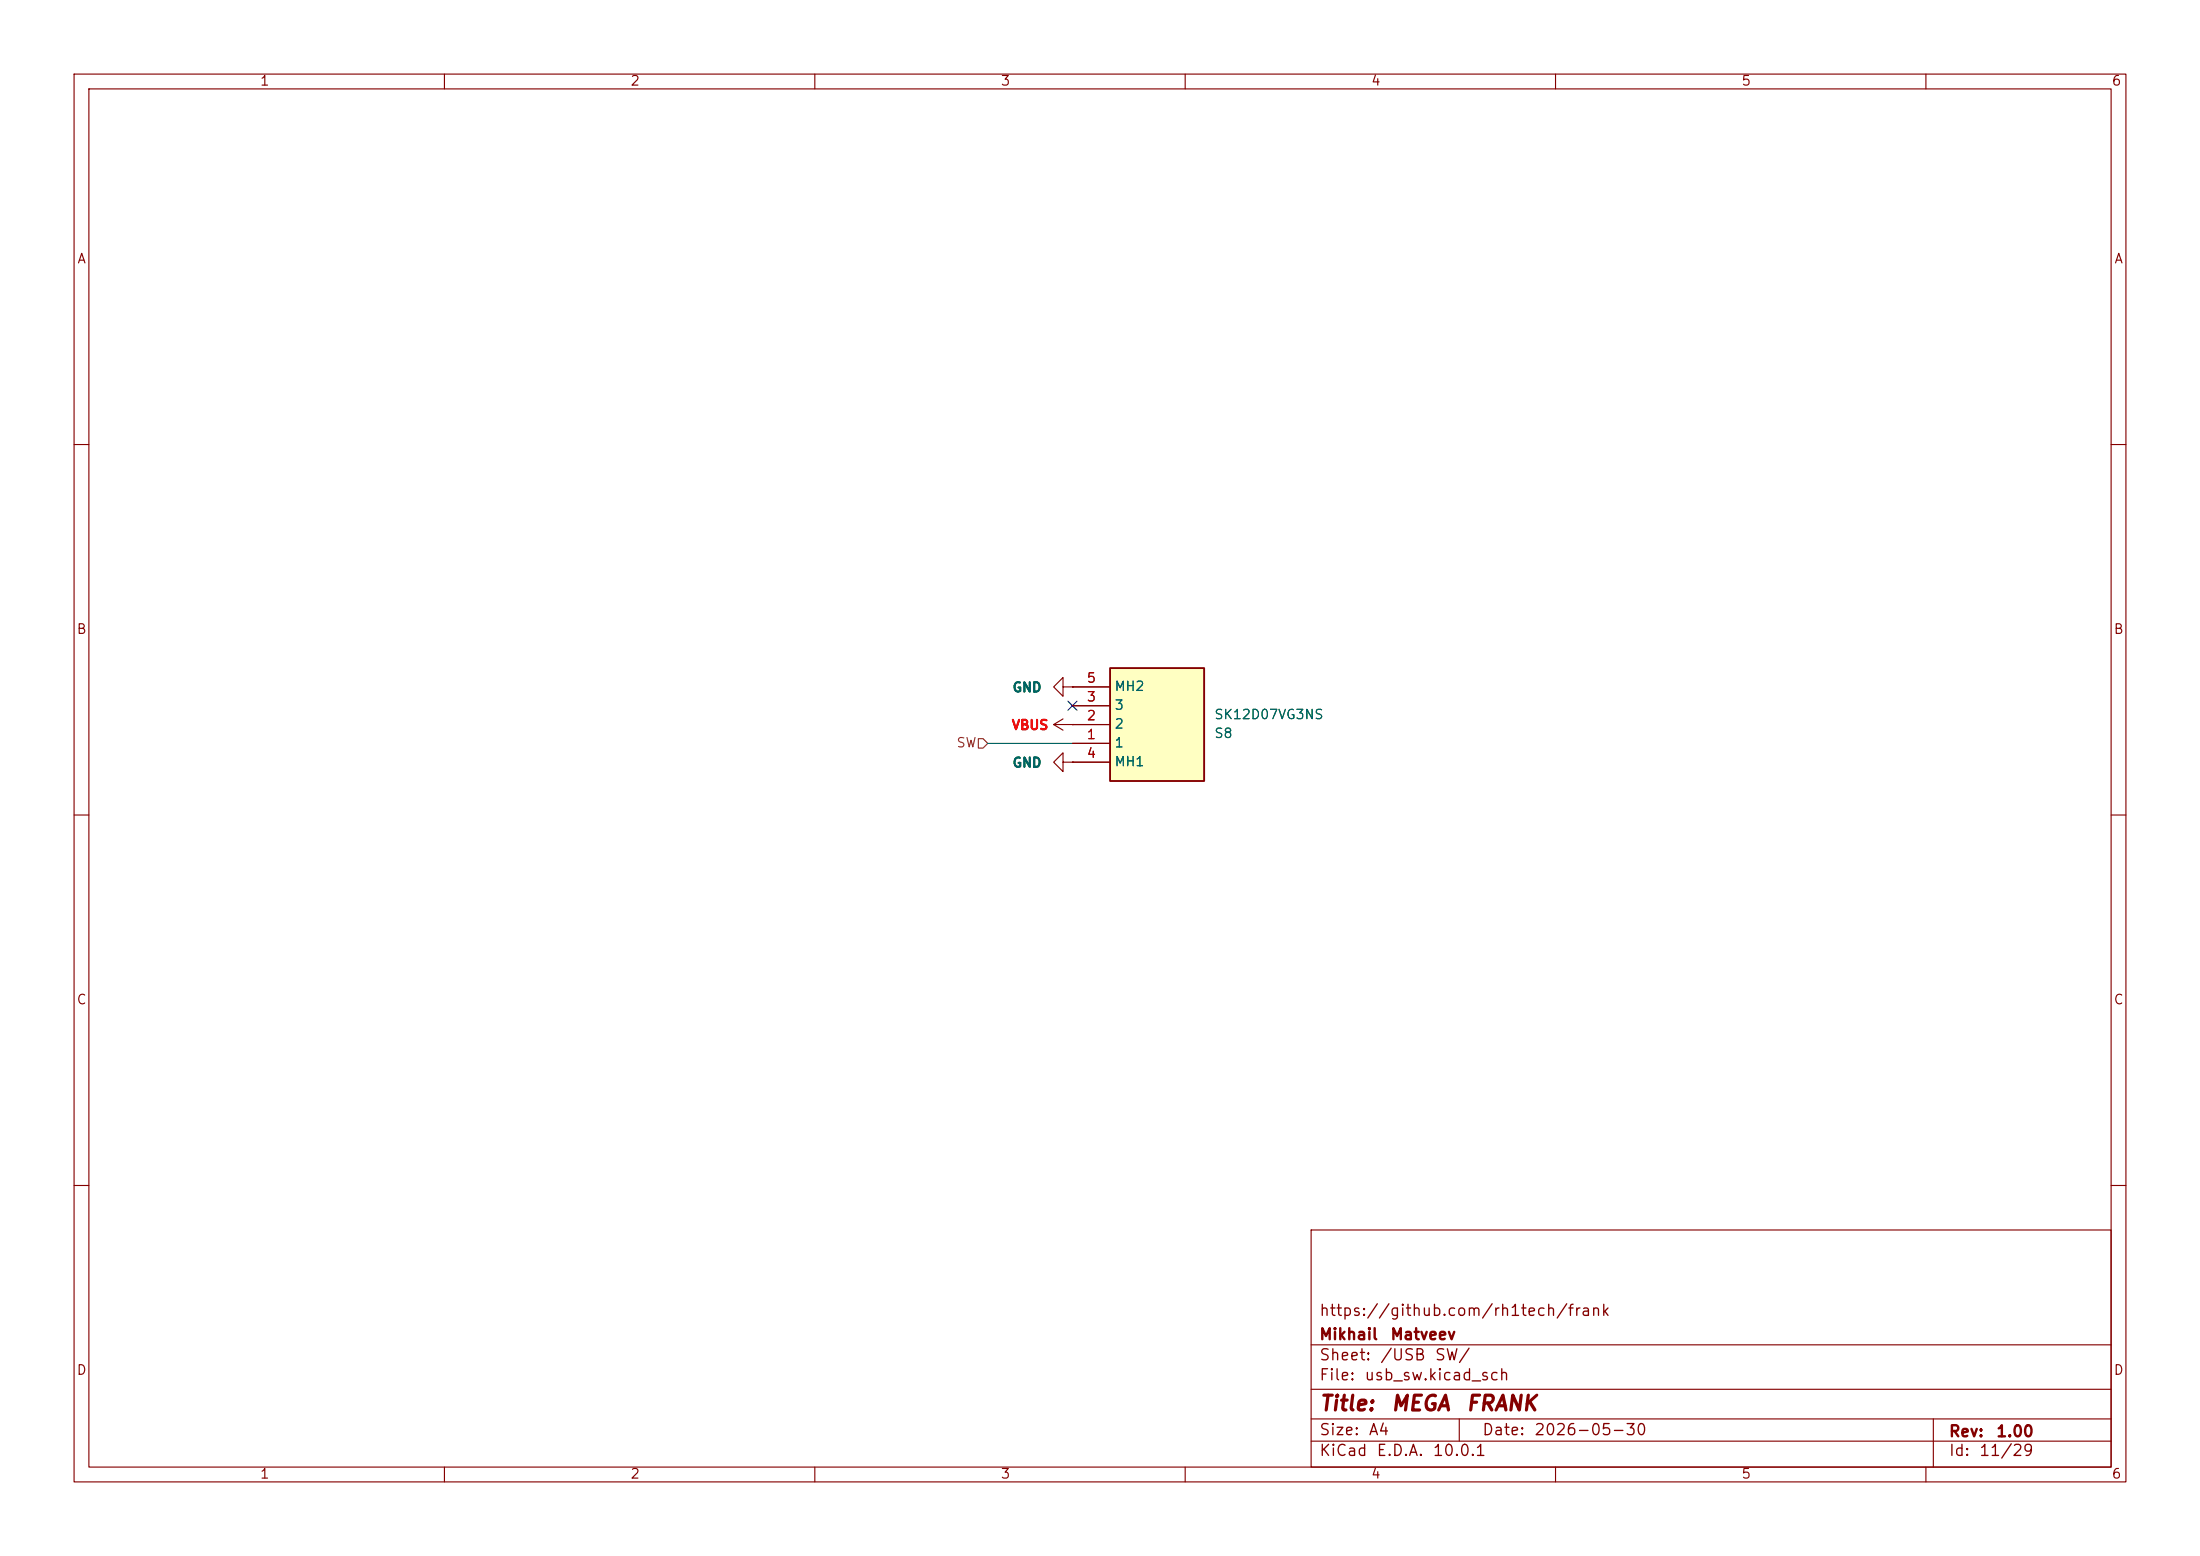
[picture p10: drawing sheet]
<svg xmlns="http://www.w3.org/2000/svg" width="297mm" height="210mm" viewBox="0 0 297 210" stroke-linecap="round" stroke-linejoin="round" font-family="sans-serif">
<g fill="none" stroke="#840000" stroke-width=".15">
<path d="M10 10h277v190h-277zM12 12h273v186h-273zM60 10v2M110 10v2M160 10v2M210 10v2M260 10v2M10 60h2M285 60h2M142.2 97.8l1.3 .8M142.2 97.8h2.6M143.5 92.7v1.3l-1.3-1.3 1.3-1.3v1.3h1.3"/>
<path d="M143.5 97l-1.3 .8M144.8 97.8h.1M144.8 92.7h.1M10 110h2M143.5 102.9v1.2l-1.3-1.2 1.3-1.3v1.3h1.3M144.8 102.9h.1M285 110h2M10 160h2M177 166h108v32h-108zM285 160h2M60 198v2M110 198v2"/>
<path d="M160 198v2M177 194.5h108M177 191.5h108M177 187.5h108M177 181.5h108M197 191.5v3M210 198v2M260 198v2M261 191.5v6.5"/>
</g>
<path d="M149.9 90.2h12.7v15.2h-12.7z" fill="#ffffc2"/>
<path d="M149.9 90.2h12.7v15.2h-12.7z" fill="none" stroke="#840000" stroke-width=".25"/>
<path d="M144.8 97.8h.1M144.8 92.7h.1M144.8 97.8h5.1M144.8 95.3h5.1M144.8 92.7h5.1M144.8 102.9h.1M144.8 100.3h5.1M144.8 102.9h5.1" fill="none" stroke="#840000" stroke-width=".15"/>
<path d="M132.1 99.7h.6l.6 .6-.6 .7h-.6z" fill="none" stroke="#725600" stroke-width=".15"/>
<path d="M133.3 100.3h11.5" fill="none" stroke="#009600" stroke-width=".15"/>
<path d="M144.2 94.6l1.2 1.3M145.4 94.6l-1.2 1.3" fill="none" stroke="#000084" stroke-width=".15"/>
<g font-size="2" fill="#840000">
<text x="178" y="190.9">Title:</text>
<text x="187.7" y="190.9">MEGA</text>
<text x="197.8" y="190.9">FRANK</text>
</g>
<g font-size="1.5" fill="#840000">
<text x="178" y="178">https://github.com/rh1tech/frank</text>
<text x="178" y="184">Sheet:</text>
<text x="178" y="181.2">Mikhail</text>
<text x="186.2" y="184">/USB</text>
<text x="187.6" y="181.2">Matveev</text>
<text x="193.6" y="184">SW/</text>
<text x="178" y="186.7">File:</text>
<text x="184.1" y="186.7">usb_sw.kicad_sch</text>
<text x="178" y="196.9">KiCad</text>
<text x="178" y="194.1">Size:</text>
<text x="184.7" y="194.1">A4</text>
<text x="185.7" y="196.9">E.D.A.</text>
<text x="193.3" y="196.9">10.0.1</text>
<text x="200" y="194.1">Date:</text>
<text x="207" y="194.1">2026-05-30</text>
<text x="263" y="194.3">Rev:</text>
<text x="263" y="196.9">Id:</text>
<text x="267.1" y="196.9">11/29</text>
<text x="269.4" y="194.3">1.00</text>
</g>
<g font-size="1.3" fill="#840000">
<text x="35" y="11.9">1</text>
<text x="85" y="11.9">2</text>
<text x="135" y="11.9">3</text>
<text x="185" y="11.9">4</text>
<text x="235" y="11.9">5</text>
<text x="285" y="11.9">6</text>
<text x="10.3" y="35.9">A</text>
<text x="285.3" y="35.9">A</text>
<text x="10.3" y="85.9">B</text>
<text x="285.3" y="85.9">B</text>
<text x="10.3" y="135.9">C</text>
<text x="285.3" y="135.9">C</text>
<text x="10.3" y="185.9">D</text>
<text x="285.3" y="185.9">D</text>
<text x="35" y="199.9">1</text>
<text x="85" y="199.9">2</text>
<text x="135" y="199.9">3</text>
<text x="185" y="199.9">4</text>
<text x="235" y="199.9">5</text>
<text x="285" y="199.9">6</text>
</g>
<g font-size="1.3" fill="#006464">
<text x="136.6" y="93.7">GND</text>
<text x="150.4" y="93.6">MH2</text>
<text x="150.4" y="101.2">1</text>
<text x="150.4" y="98.7">2</text>
<text x="150.4" y="96.1">3</text>
<text x="163.8" y="99.9">S8</text>
<text x="163.8" y="97.4">SK12D07VG3NS</text>
<text x="136.6" y="103.9">GND</text>
<text x="150.4" y="103.7">MH1</text>
</g>
<g font-size="1.3" fill="#a90000">
<text x="146.6" y="95">3</text>
<text x="146.6" y="92.5">5</text>
<text x="146.6" y="100.1">1</text>
<text x="146.6" y="97.5">2</text>
<text x="146.6" y="102.6">4</text>
</g>
<text font-size="1.3" fill="#725600" x="129" y="101.2">SW</text>
<text font-size="1.3" fill="#f00" x="136.5" y="98.8">VBUS</text>
</svg>
